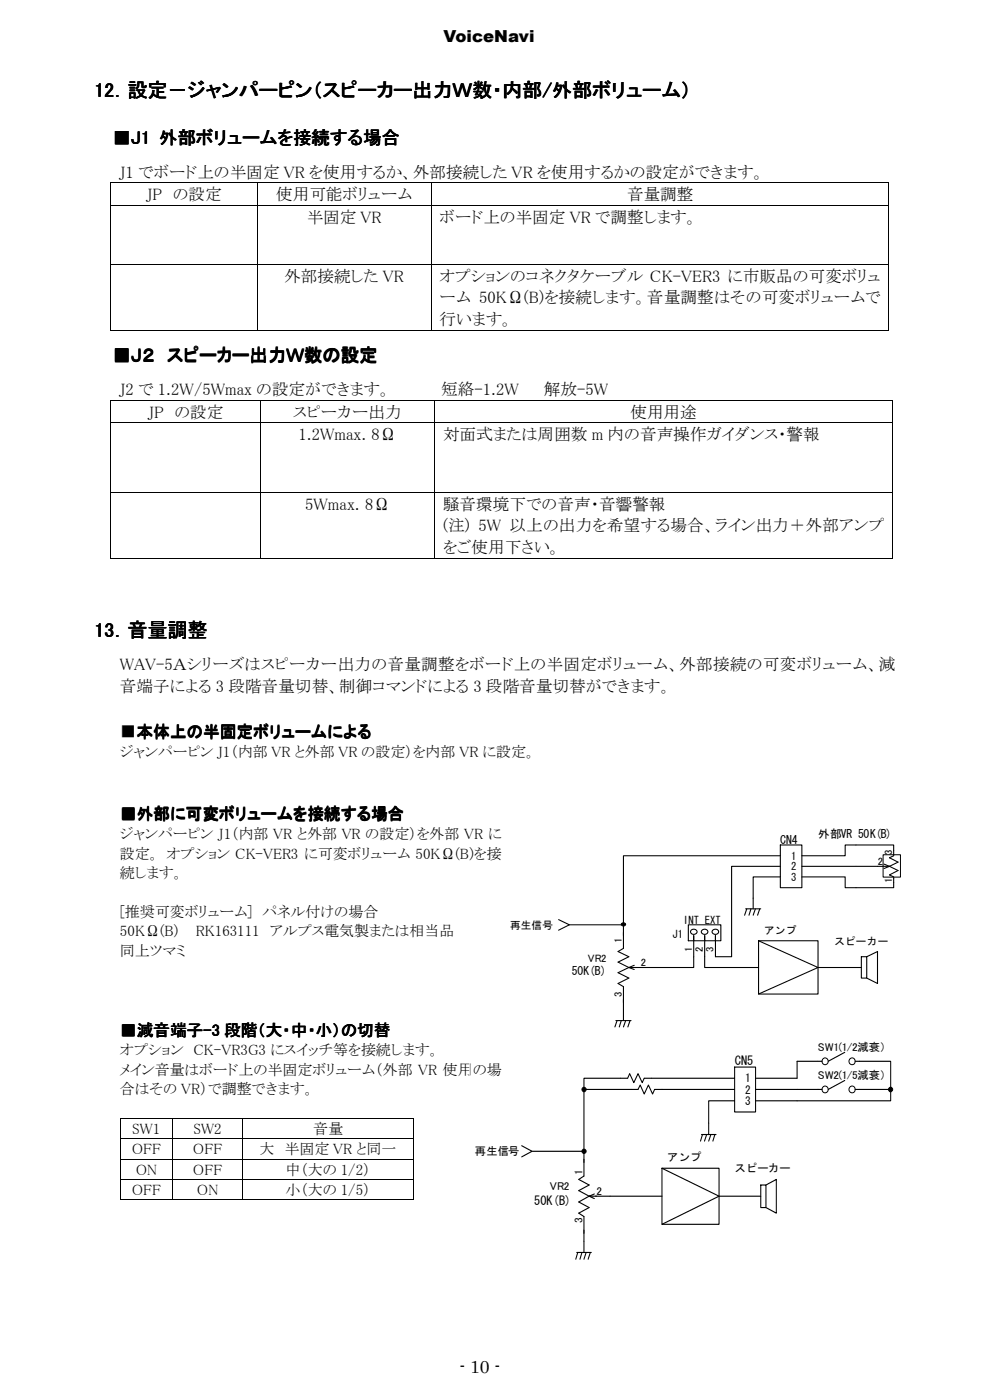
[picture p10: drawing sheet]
<svg xmlns="http://www.w3.org/2000/svg" width="210mm" height="297mm" viewBox="0 0 210 297" stroke-linecap="round" stroke-linejoin="round" font-family="sans-serif">
<g fill="#000">
<path d="M23.4 38.7h.2v.2h-.2zM54.4 38.7h.2v.2h-.2zM91.4 38.7h.2v.2h-.2zM188.4 38.7h.2v.2h-.2zM23.4 43.5h.2v.2h-.2zM23.4 56h.2v.2h-.2zM54.4 43.5h.2v.2h-.2zM54.4 56h.2v.2h-.2zM91.4 43.5h.2v.2h-.2zM91.4 56h.2v.2h-.2zM188.4 43.5h.2v.2h-.2zM188.4 56h.2v.2h-.2z"/>
<path d="M23.4 70.1h.2v.1h-.2zM54.4 70.1h.2v.1h-.2zM91.4 70.1h.2v.1h-.2zM188.4 70.1h.2v.1h-.2zM23.4 84.9h.2v.2h-.2zM23.4 89.6h.2v.2h-.2zM55.1 84.9h.1v.2h-.1zM55.1 89.6h.1v.2h-.1zM92.1 84.9h.2v.2h-.2zM92.1 89.6h.2v.2h-.2zM189.2 84.9h.2v.2h-.2zM189.2 89.6h.2v.2h-.2z"/>
<path d="M23.4 104.4h.2v.2h-.2zM23.4 118.3h.2v.2h-.2zM55.1 104.4h.1v.2h-.1zM55.1 118.3h.1v.2h-.1zM92.1 104.4h.2v.2h-.2zM92.1 118.3h.2v.2h-.2zM189.2 104.4h.2v.2h-.2zM189.2 118.3h.2v.2h-.2zM25.4 237.2h.2v.2h-.2zM36.6 237.2h.1v.2h-.1zM51.4 237.2h.1v.2h-.1zM87.7 237.2h.1v.2h-.1z"/>
<path d="M25.4 241.5h.2v.2h-.2zM25.4 245.8h.2v.2h-.2zM25.4 250.1h.2v.2h-.2zM25.4 254.4h.2v.2h-.2zM36.6 241.5h.1v.2h-.1zM36.6 245.8h.1v.2h-.1zM36.6 250.1h.1v.2h-.1zM36.6 254.4h.1v.2h-.1zM51.4 241.5h.1v.2h-.1zM51.4 245.8h.1v.2h-.1zM51.4 250.1h.1v.2h-.1zM51.4 254.4h.1v.2h-.1z"/>
<path d="M87.7 241.5h.1v.2h-.1zM87.7 245.8h.1v.2h-.1zM87.7 250.1h.1v.2h-.1zM87.7 254.4h.1v.2h-.1z"/>
</g>
<g fill="none" stroke="#000" stroke-width=".21">
<path d="M23.5 38.9v4.6M23.6 38.8h30.8M54.5 38.9v4.6M54.6 38.8h36.8M91.5 38.9v4.6M91.6 38.8h96.8M188.5 38.9v4.6M23.5 43.7v12.3M23.5 56.2v13.9M23.6 43.6h30.8M23.6 56.1h30.8M54.5 43.7v12.3"/>
<path d="M54.5 56.2v13.9M54.6 43.6h36.8M54.6 56.1h36.8M91.5 43.7v12.3M91.5 56.2v13.9M91.6 43.6h96.8M91.6 56.1h96.8M188.5 43.7v12.3M188.5 56.2v13.9M23.6 70.2h30.8M54.6 70.2h36.8M91.6 70.2h96.8"/>
<path d="M23.5 85.1v4.5M23.5 89.8v14.6M23.6 85h31.5M23.6 89.7h31.5M55.2 85.1v4.5M55.2 89.8v14.6M55.2 85h36.9M55.2 89.7h36.9M92.2 85.1v4.5M92.2 89.8v14.6M92.3 85h96.9M92.3 89.7h96.9"/>
<path d="M189.3 85.1v4.5M189.3 89.8v14.6M23.5 104.6v13.7M23.6 104.5h31.5M23.6 118.4h31.5M55.2 104.6v13.7M55.2 104.5h36.9M55.2 118.4h36.9M92.2 104.6v13.7M92.3 104.5h96.9M92.3 118.4h96.9M189.3 104.6v13.7"/>
<path d="M131.8 195.9l.2-.1a.42 .42 0 0 1 .5 0 .42 .42 0 0 1 .2 .5 .44 .44 0 0 1-.6 .1 .44 .44 0 0 1-.3-.5zM25.5 237.4v4.1M25.6 237.3h11M36.7 237.4v4.1M36.7 237.3h14.7M51.4 237.4v4.1M51.5 237.3h36.2M87.8 237.4v4.1M25.5 241.7v4.1M25.5 246v4.1M25.5 250.3v4.1M25.6 241.6h11"/>
<path d="M25.6 245.9h11M25.6 250.2h11M25.6 254.5h11M36.7 241.7v4.1M36.7 246v4.1M36.7 250.3v4.1M36.7 241.6h14.7M36.7 245.9h14.7M36.7 250.2h14.7M36.7 254.5h14.7M51.4 241.7v4.1M51.4 246v4.1"/>
<path d="M51.4 250.3v4.1M51.5 241.6h36.2M51.5 245.9h36.2M51.5 250.2h36.2M51.5 254.5h36.2M87.8 241.7v4.1M87.8 246v4.1M87.8 250.3v4.1"/>
</g>
<g fill="none" stroke="#000" stroke-width=".23">
<path d="M165.5 179.3h4.6v9h-4.6zM118.5 195.1l2.3 1.1-2.3 1.1M120.8 196.2h11.4M132.2 197.8v3.4l-1.1 .7 2.3 1.1-2.3 1.1 2.3 1.1M146 196.2h6.9v3.4h-6.9zM146.7 197.3a.63 .63 0 0 1 .8-.1 .63 .63 0 0 1 .2 .9 .63 .63 0 0 1-.9 .1 .63 .63 0 0 1-.1-.9zM147.2 198.5v6.7h-13.8M149 197.3a.61 .61 0 0 1 .9-.1 .61 .61 0 0 1-.2 1 .6 .6 0 0 1-.7-.1 .6 .6 0 0 1 0-.8zM149.5 198.5v6.7h11.4M151.3 197.3a.61 .61 0 0 1 .9-.1 .61 .61 0 0 1-.2 1 .6 .6 0 0 1-.7-.1 .6 .6 0 0 1 0-.8zM158.2 192.8h3.2M158.4 192.8l-.5 1.4"/>
<path d="M159.3 192.8l-.4 1.4M160.2 192.8l-.4 1.4M160.9 199.6h12.6v11.3h-12.6zM160.9 199.6l12.6 5.6-12.6 5.7M161.2 192.8l-.5 1.4M165.5 186h-5.7v6.8M165.5 181.5h-33.3v17M165.5 183.8h-10.3v19.2h-3.4v-4.5M186.1 183.8h2.3M189.6 180.4v2M189.6 185.1v2.1M130.6 216.5h3.3"/>
<path d="M130.9 216.5l-.5 1.4M131.8 216.5l-.4 1.4M132.7 216.5l-.5 1.4M133.4 205.2l-2.3 1.2 2.3 1.1-2.3 1.1 1.1 .7v7.2M133.6 216.5l-.4 1.4M134.5 204.8l-1.1 .4 1.1 .5M173.5 205.2h9.2M182.7 203h1.2v4.5h-1.2zM183.9 203l2.2-1.1v6.7l-2.2-1.1"/>
</g>
<path d="M131.8 195.9l.2-.1a.42 .42 0 0 1 .5 0 .42 .42 0 0 1 .2 .5 .44 .44 0 0 1-.6 .1 .44 .44 0 0 1-.3-.5z" fill-rule="evenodd" fill="#000"/>
<path d="M187.4 181.4h3.6v4.7h-3.6z" fill="#fff"/>
<g fill="none" stroke="#000" stroke-width=".21">
<path d="M187.3 181.3h3.7v4.8h-3.7z"/>
<circle cx="123.9" cy="231.1" r=".46"/>
<circle cx="175" cy="225.2" r=".68"/>
<circle cx="175" cy="231.1" r=".68"/>
<circle cx="180.7" cy="225.2" r=".68"/>
<circle cx="180.7" cy="231.1" r=".68"/>
<circle cx="188.9" cy="231.1" r=".46"/>
<circle cx="123.9" cy="244.2" r=".46"/>
</g>
<g fill="none" stroke="#000" stroke-width=".23">
<path d="M170.1 186h9.2v2.3h10.3v-1.1M170.1 183.8h16M187.3 183.8h1.4M187.5 183.3l1.2 .5M188.7 183.8l1.8 .9-1.8 .9 .9 .4v.3M188.7 183.8l-1.2 .5M189.6 180.4v-1.1h-10.3v2.2h-9.2M189.6 181.3v.2l-.9 .5 1.8 .9-1.8 .9M123.9 231.1h11.4l.5-.9 .9 1.9 .8-1.9 .9 1.9 .5-1h16.9M155.8 228.7h-19.1l-.5 1-.9-1.9-.8 1.9-.9-1.9-.5 .9h-9.2v17.9M155.8 226.4h4.5v9.5h-4.5zM155.8 233.5h-5.5v7.2"/>
<path d="M160.3 231.1h14.1M174.4 225.1h-5.3v3.6h-8.8M179.2 223.2l-3.5 1.9M179.2 229.2l-3.5 1.9M181.4 225.1h7.5v8.4h-28.6M181.4 231.1h7.5M110.7 243.1l2.2 1.1-2.2 1.2M112.9 244.2h11M123.9 245.9v3.6l-1.1 .7 2.2 1.2-2.2 1.2 2.2 1.2M125 253.8l-2.2 1.2 2.2 1.2-2.2 1.2 1.1 .7v7.6M125 253.8h15.4M126.1 253.3l-1.1 .5 1.1 .5"/>
<path d="M140.4 247.8h12.1v11.9h-12.1zM140.4 247.8l12.1 6-12.1 5.9M148.8 240.7h3.1M149 240.7l-.4 1.4M149.9 240.7l-.5 1.4M150.8 240.7l-.5 1.4M151.6 240.7l-.4 1.4M152.5 253.8h8.9M161.4 251.4h1.1v4.8h-1.1zM162.5 251.4l2.2-1.2v7.2l-2.2-1.2M122.3 265.7h3.1M122.6 265.7l-.5 1.4"/>
<path d="M123.4 265.7l-.4 1.4M124.3 265.7l-.4 1.4M125.2 265.7l-.4 1.4"/>
</g>
<path d="M107.1 174.8h84.8v43.8h-84.8zM99.7 219.2h90.3v48.9h-90.3z" fill="none" stroke="#fff" stroke-width=".21"/>
<g fill="#000">
<circle cx="123.9" cy="231.1" r=".46"/>
<circle cx="188.9" cy="231.1" r=".46"/>
<circle cx="123.9" cy="244.2" r=".46"/>
</g>
<g font-size="4.2">
<text x="20" y="20.7">12．設定－ジャンパーピン</text>
<text x="39.7" y="20.6">ジャンパーピン（スピーカー出力Ｗ数・内部/外部ボリューム）</text>
<text x="39.8" y="20.6">ジャンパーピン</text>
<text x="20" y="135.2">13．音量調整</text>
</g>
<g font-size="3.9">
<text x="23.9" y="30.6">■J1 外部ボリュームを接続する場合</text>
<text x="23.9" y="76.8">■Ｊ２ スピーカー出力Ｗ数の設定</text>
</g>
<text font-size="3.7" x="97.5" y="291.2">- 10 -</text>
<g font-size="3.5">
<text x="94.1" y="8.9">VoiceNavi</text>
<text x="25.3" y="37.7">J1 でボード上の半固定 VR を使用するか、外部接続した VR を使用するかの設定ができます。</text>
<text x="31" y="42.4">JP の設定</text>
<text x="58.6" y="42.4">使用可能ボリューム</text>
<text x="65.1" y="47.2">半固定 VR</text>
<text x="93.3" y="47.2">ボード上の半固定 VR で調整します。</text>
<text x="133" y="42.4">音量調整</text>
<text x="60.3" y="59.8">外部接続した VR</text>
<text x="93.3" y="59.8">オプションのコネクタケーブル CK-VER3 に市販品の可変ボリュ</text>
<text x="93.3" y="64.4">ーム 50KΩ(B)を接続します。音量調整はその可変ボリュームで</text>
<text x="93.3" y="68.9">行います。</text>
<text x="25.3" y="83.8">J2 で 1.2W/5Wmax の設定ができます。</text>
<text x="93.6" y="83.8">短絡-1.2W</text>
<text x="115.4" y="83.8">解放-5W</text>
<text x="31.3" y="88.6">JP の設定</text>
<text x="62.2" y="88.6">スピーカー出力</text>
<text x="133.7" y="88.6">使用用途</text>
<text x="63.3" y="93.4">1.2Wmax. 8Ω</text>
<text x="94" y="93.4">対面式または周囲数 m 内の音声操作ガイダンス・警報</text>
<text x="64.7" y="108.1">5Wmax. 8Ω</text>
<text x="94" y="108.1">騒音環境下での音声・音響警報</text>
<text x="94" y="112.7">(注) 5W 以上の出力を希望する場合、ライン出力＋外部アンプ</text>
<text x="94" y="117.3">をご使用下さい。</text>
<text x="25.4" y="142.2">WAV-5Ａシリーズはスピーカー出力の音量調整をボード上の半固定ボリューム、外部接続の可変ボリューム、減</text>
<text x="25.4" y="146.8">音端子による 3 段階音量切替、制御コマンドによる 3 段階音量切替ができます｡</text>
<text x="25.4" y="156.4">■本体上の半固定ボリュームによる</text>
<text x="25.4" y="173.8">■外部に可変ボリュームを接続する場合</text>
<text x="25.4" y="219.7">■減音端子-3 段階（大・中・小）の切替</text>
</g>
<g font-size="3.2">
<text x="25.4" y="160.6">ジャンパーピン J1（内部 VR と外部 VR の設定）を内部 VR に設定｡</text>
<text x="25.4" y="178">ジャンパーピン J1（内部 VR と外部 VR の設定）を外部 VR に</text>
<text x="25.4" y="182.1">設定｡ オプション CK-VER3 に可変ボリューム 50KΩ(B)を接</text>
<text x="25.4" y="186.3">続します｡</text>
<text x="25.4" y="194.5">[推奨可変ボリューム] パネル付けの場合</text>
<text x="25.4" y="198.6">50KΩ(B)</text>
<text x="25.4" y="202.8">同上ツマミ</text>
<text x="41.6" y="198.6">RK163111 アルプス電気製または相当品</text>
<text x="25.4" y="223.9">オプション CK-VR3G3 にスイッチ等を接続します｡</text>
<text x="25.4" y="228">メイン音量はボード上の半固定ボリューム（外部 VR 使用の場</text>
<text x="25.4" y="232.1">合はその VR）で調整できます｡</text>
<text x="27.9" y="244.9">OFF</text>
<text x="28.1" y="240.6">SW1</text>
<text x="40.9" y="244.9">OFF</text>
<text x="41.1" y="240.6">SW2</text>
<text x="55.1" y="244.9">大 半固定 VR と同一</text>
<text x="66.4" y="240.6">音量</text>
<text x="28.8" y="249.2">ON</text>
<text x="40.9" y="249.2">OFF</text>
<text x="60.5" y="249.2">中（大の 1/2）</text>
<text x="27.9" y="253.5">OFF</text>
<text x="41.8" y="253.5">ON</text>
<text x="60.5" y="253.5">小（大の 1/5）</text>
</g>
<g font-size="2.6">
<text x="155.9" y="226">CN5</text>
<text x="113.3" y="255.6">50K(B)</text>
</g>
<g font-size="2.5">
<text x="165.5" y="179">CN4</text>
<text x="173.6" y="177.8">外部VR 50K(B)</text>
<text x="121.3" y="206.9">50K(B)</text>
</g>
<g font-size="2.4">
<text x="173.5" y="222.9">SW1(1/2減衰）</text>
<text x="158.1" y="232">2</text>
<text x="158.1" y="229.6">1</text>
<text x="173.5" y="228.9">SW2(1/5減衰）</text>
<text x="158.1" y="234.4">3</text>
<text x="100.8" y="245.1">再生信号</text>
<text x="123.5" y="249.3" transform="rotate(-90 123.5 249.3)">1</text>
<text x="141.5" y="246.3">アンプ</text>
<text x="155.9" y="248.7">スピーカー</text>
<text x="116.6" y="252.5">VR2</text>
<text x="126.5" y="253.5">2</text>
<text x="123.5" y="259.5" transform="rotate(-90 123.5 259.5)">3</text>
</g>
<g font-size="2.3">
<text x="167.8" y="184.6">2</text>
<text x="167.8" y="182.4">1</text>
<text x="186.2" y="183.5">2</text>
<text x="189.2" y="181.3" transform="rotate(-90 189.2 181.3)">3</text>
<text x="167.8" y="186.9">3</text>
<text x="189.2" y="187.4" transform="rotate(-90 189.2 187.4)">1</text>
<text x="108.2" y="197">再生信号</text>
<text x="144.9" y="195.9">INT EXT</text>
<text x="131.9" y="200" transform="rotate(-90 131.9 200)">1</text>
<text x="142.6" y="199.1">J1</text>
<text x="146.8" y="201.9" transform="rotate(-90 146.8 201.9)">1</text>
<text x="149.1" y="201.9" transform="rotate(-90 149.1 201.9)">2</text>
<text x="151.4" y="201.9" transform="rotate(-90 151.4 201.9)">3</text>
<text x="162.1" y="198.2">アンプ</text>
<text x="177" y="200.4">スピーカー</text>
<text x="124.7" y="204.1">VR2</text>
<text x="135.9" y="205">2</text>
<text x="131.9" y="211.6" transform="rotate(-90 131.9 211.6)">3</text>
</g>
</svg>
